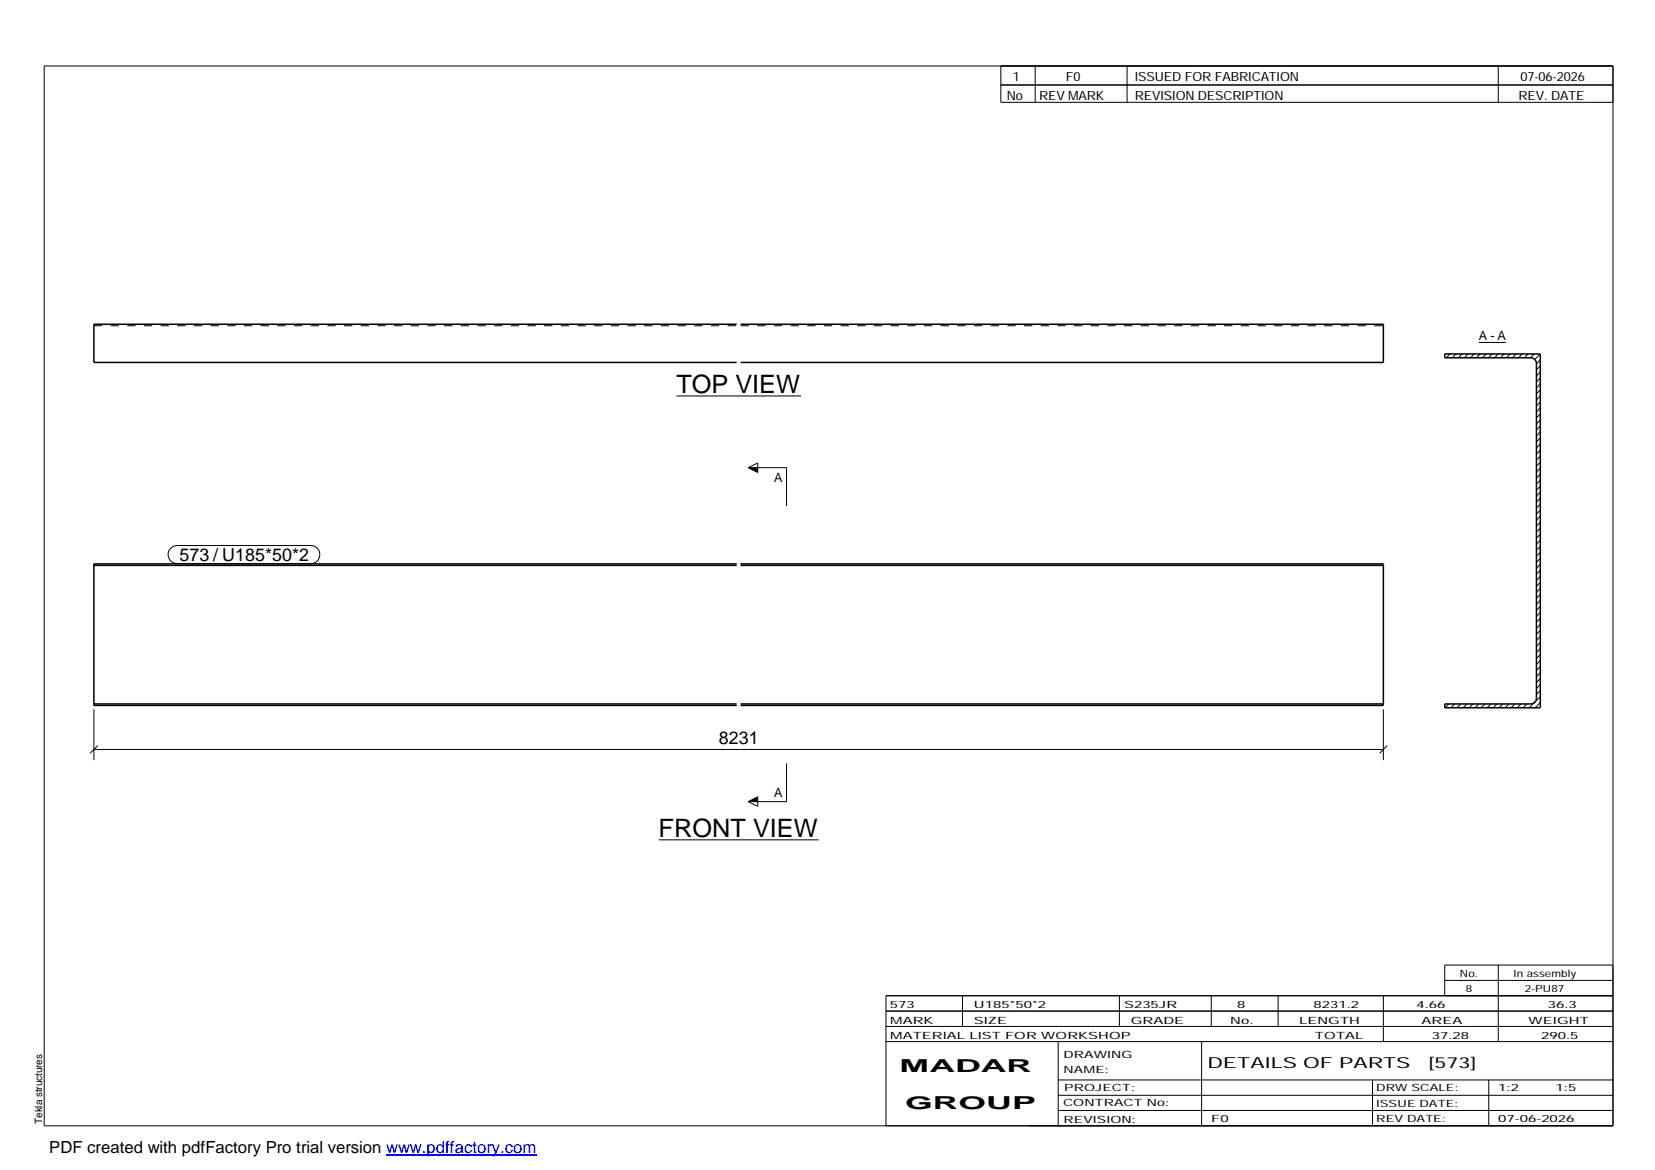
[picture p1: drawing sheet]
<svg xmlns="http://www.w3.org/2000/svg" width="420mm" height="297mm" viewBox="0 0 420 297" stroke-linecap="round" stroke-linejoin="round" font-family="sans-serif">
<g fill="none" stroke="#000" stroke-width=".25">
<path d="M11.2 16.7h398.3v269.1h-398.3zM254.1 16.7v9.3h155.4M262.8 16.7v9.3M286.1 16.7v9.3M380.4 16.7v9.3M254.1 21.6h155.4M368.1 89.9l-.9 .9M369.7 89.9l-1 .9M371.2 89.9l-1 .9M372.7 89.9l-.9 .9M374.3 89.9l-1 .9M375.5 86.9h6.8"/>
<path d="M375.8 89.9l-1 .9M377.3 89.9l-1 .9M378.8 89.9l-.9 .9M380.4 89.9l-1 .9M381.9 89.9l-1 .9M383.4 89.9l-1 .9M384.9 89.9l-.9 .9M386.5 89.9l-1 .9M388 89.9l-1 .9M389.5 89.9l-1 .9M391 89.9l-1.4 1.4M391 91.4l-.9 1"/>
<path d="M391 92.9l-.9 1M391 94.4l-.9 1M391 96l-.9 .9M391 97.5l-.9 1M391 99l-.9 1M171.7 100.5h31.7M189.9 118.7l2.5-1.2v2.5zM189.9 118.7h9.8v9.8M391 100.5l-.9 1M391 102.1l-.9 .9M391 103.6l-.9 .9M391 105.1l-.9 1"/>
<path d="M391 106.6l-.9 1M391 108.1l-.9 1M391 109.7l-.9 .9M391 111.2l-.9 1M391 112.8l-.9 .9M391 114.3l-.9 1M391 115.8l-.9 1M391 117.3l-.9 1M391 118.9l-.9 .9M43.3 139.2l.8-.5 .9-.2h34a2.29 2.29 0 0 1 2.2 2.3 2.29 2.29 0 0 1-2.2 2.3h-34a2.28 2.28 0 0 1-2.1-1.4 2.28 2.28 0 0 1 .4-2.5zM391 120.4l-.9 1M391 121.9l-.9 1"/>
<path d="M391 123.4l-.9 1M391 125l-.9 .9M391 126.5l-.9 1M391 128l-.9 1M391 129.5l-.9 1M391 131l-.9 1M391 132.6l-.9 .9M391 134.1l-.9 1M391 135.6l-.9 1M391 137.2l-.9 .9M391 138.7l-.9 1M391 140.2l-.9 1"/>
<path d="M391 141.8l-.9 .9M391 143.3l-.9 1M391 144.8l-.9 1M391 146.3l-.9 1M391 147.9l-.9 .9M391 149.4l-.9 1M391 150.9l-.9 1M391 152.4l-.9 1M391 154l-.9 .9M391 155.5l-.9 .9M391 157l-.9 1M391 158.5l-.9 1"/>
<path d="M367.8 178.7l-.9 1M369.3 178.7l-1 1M370.8 178.7l-.9 1M372.4 178.7l-1 1M373.9 178.7l-.9 1M375.5 178.7l-1 1M377 178.7l-1 1M378.5 178.7l-1 1M380 178.7l-.9 1M381.6 178.7l-1 1M383.1 178.7l-1 1M384.6 178.7l-1 1"/>
<path d="M386.1 178.7l-1 1M387.6 178.7l-.9 1M391 160l-.9 1M391 161.6l-.9 .9M391 163.1l-.9 1M391 164.7l-.9 .9M391 166.2l-.9 1M391 167.7l-.9 1M391 169.2l-.9 1M391 170.8l-.9 .9M391 172.3l-.9 1M391 173.8l-.9 1"/>
<path d="M391 175.3l-.9 1M391 176.9l-2.8 2.8M391 178.4l-1.3 1.3M23.8 190.3h327.4M23.8 180.1v12.9M24.8 189.3l-1.9 1.9M199.7 193.8v9.7h-9.8M351.2 180.1v12.9M352.2 189.3l-1.9 1.9M167.2 213.2h40.7M189.9 203.5l2.5-1.2v2.4zM224.9 256.7h184.6"/>
<path d="M244.3 252.8v7.8M284.2 252.8v7.8M307.5 252.8v7.8M324.5 252.8v7.8M351.2 252.8v11.6M366.8 248.9h42.7M380.4 245v19.4M409.5 245h-42.7v7.8M409.5 252.8h-184.6v33M224.9 264.4h184.6M224.9 260.6h184.6M268.6 264.4v21.4"/>
<path d="M268.6 274.2h140.9M268.6 278.1h140.9M305.1 264.4v21.4M348.4 274.2v11.6M378 274.2v11.6M268.6 281.9h140.9"/>
</g>
<path d="M187 82.3h-163.2v9.7h163.2M188 82.3h163.2v9.7h-163.2M366.8 89.9h24.2v89.8h-24.2v-1h21.8a1.45 1.45 0 0 0 1.5-1.4v-85a1.45 1.45 0 0 0-1.5-1.5h-21.8zM23.8 143.5h163.2M187 143.2h-163.2v35.9h163.2M188 143.2h163.2v35.9h-163.2M188 143.5h163.2M23.8 178.7h163.2M188 178.7h163.2" fill="none" stroke="#000" stroke-width=".38"/>
<path d="M23.8 82.7h163.2M188 82.7h163.2M23.8 143.5v-.3M351.2 143.9v-.4" fill="none" stroke="#000" stroke-width=".25" stroke-dasharray="2.1 2.1" stroke-linecap="butt"/>
<path d="M189.9 118.7h2.5v1.3zM189.9 203.5l2.5-1.2v1.2z" fill="#000"/>
<path d="M98 293.3h38.2" fill="none" stroke="#00f" stroke-width=".3"/>
<g font-size="6.4">
<text x="171.7" y="99.8">TOP VIEW</text>
<text x="167.2" y="212.5">FRONT VIEW</text>
</g>
<g font-size="4.5">
<text x="45.6" y="142.5">573 / U185*50*2</text>
<text x="182.5" y="188.9">8231</text>
<text x="228.4" y="272.3">MADAR</text>
<text x="229.8" y="281.6">GROUP</text>
</g>
<text font-size="4.2" x="12.5" y="292.7">PDF created with pdfFactory Pro trial version www.pdffactory.com</text>
<g font-size="3.9">
<text x="306.5" y="271.3">DETAILS OF PARTS</text>
<text x="362.7" y="271.3">[573]</text>
</g>
<g font-size="3.2">
<text x="257.1" y="20.5">1</text>
<text x="270.6" y="20.5">F0</text>
<text x="288.1" y="20.5">ISSUED FOR FABRICATION</text>
<text x="386" y="20.5">07-06-2026</text>
<text x="255.6" y="25.5">No</text>
<text x="263.8" y="25.5">REV MARK</text>
<text x="288.1" y="25.5">REVISION DESCRIPTION</text>
<text x="385.5" y="25.5">REV. DATE</text>
<text x="375.5" y="86.2">A - A</text>
<text x="196.6" y="122.4">A</text>
<text x="196.6" y="202.3">A</text>
</g>
<g font-size="2.5">
<text x="370.6" y="247.9">No.</text>
<text x="372.1" y="251.8">8</text>
<text x="384.3" y="247.9">In assembly</text>
<text x="387.1" y="251.8">2-PU87</text>
<text x="225.9" y="255.9">573</text>
<text x="247.3" y="255.9">U185*50*2</text>
<text x="285.4" y="255.9">S235JR</text>
<text x="314.1" y="255.9">8</text>
<text x="333.5" y="255.9">8231.2</text>
<text x="359.6" y="255.9">4.66</text>
<text x="392.9" y="255.9">36.3</text>
<text x="226" y="263.7">MATERIAL LIST FOR WORKSHOP</text>
<text x="226" y="259.9">MARK</text>
<text x="247.2" y="259.9">SIZE</text>
<text x="287.1" y="259.9">GRADE</text>
<text x="312.3" y="259.9">No.</text>
<text x="329.8" y="259.9">LENGTH</text>
<text x="333.8" y="263.7">TOTAL</text>
<text x="360.9" y="259.9">AREA</text>
<text x="363.5" y="263.7">37.28</text>
<text x="388.1" y="259.9">WEIGHT</text>
<text x="391.3" y="263.7">290.5</text>
<text x="270" y="268.5">DRAWING</text>
<text x="270" y="272.5">NAME:</text>
<text x="269.9" y="280.9">CONTRACT No:</text>
<text x="270.2" y="277">PROJECT:</text>
<text x="349.4" y="277.1">DRW SCALE:</text>
<text x="349.4" y="281">ISSUE DATE:</text>
<text x="380.4" y="277.1">1:2</text>
<text x="394.9" y="277.1">1:5</text>
<text x="10.7" y="285.4" transform="rotate(-90 10.7 285.4)">Tekla structures</text>
<text x="270" y="285">REVISION:</text>
<text x="307.5" y="284.8">F0</text>
<text x="349.4" y="284.8">REV DATE:</text>
<text x="380.4" y="284.8">07-06-2026</text>
</g>
</svg>
